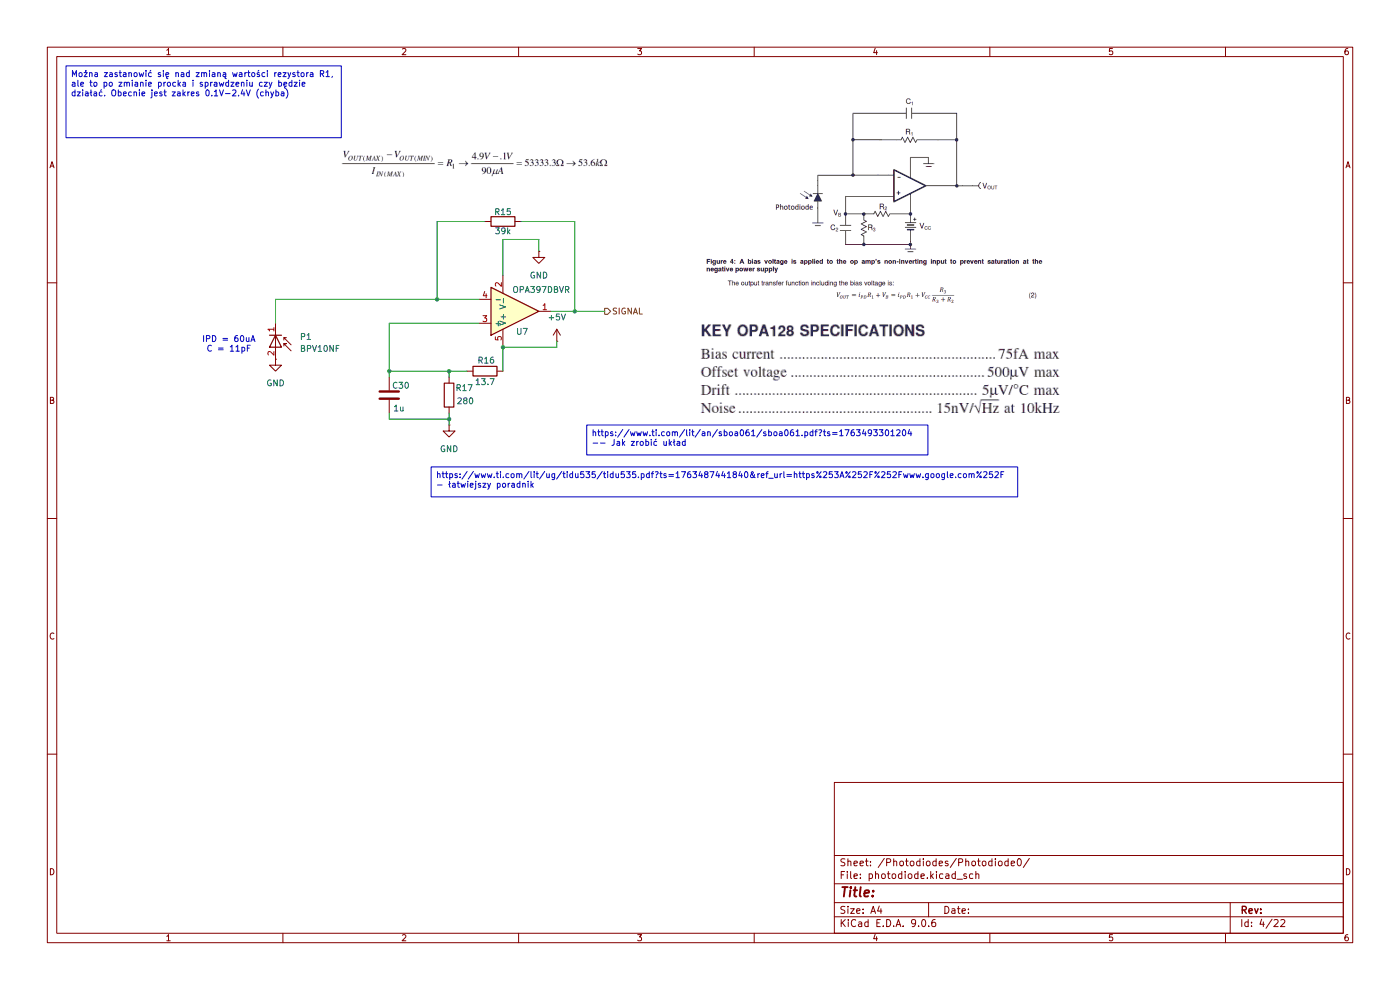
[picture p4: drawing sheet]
(kicad_sch
 (version 20250114)
 (generator "eeschema")
 (generator_version "9.0")
 (paper "A4")
 (lib_symbols
  (symbol "Device:C"
   (pin_numbers (hide yes))
   (pin_names
    (offset 0.254)) (exclude_from_sim no) (in_bom yes) (on_board yes)
   (property "Reference" "C" (at 0.635 2.54 0) (effects (font (size 1.27 1.27)) (justify left)))
   (property "Value" "C" (at 0.635 -2.54 0) (effects (font (size 1.27 1.27)) (justify left)))
   (property "Footprint" "" (at 0.9652 -3.81 0) (effects (font (size 1.27 1.27)) (hide yes)))
   (property "Datasheet" "~" (at 0 0 0) (effects (font (size 1.27 1.27)) (hide yes)))
   (property "Description" "Unpolarized capacitor" (at 0 0 0) (effects (font (size 1.27 1.27)) (hide yes)))
   (symbol "C_0_1"
    (polyline (pts (xy -2.032 0.762) (xy 2.032 0.762)) (stroke (width 0.508) (type default)) (fill (type none)))
    (polyline (pts (xy -2.032 -0.762) (xy 2.032 -0.762)) (stroke (width 0.508) (type default)) (fill (type none))))
   (symbol "C_1_1"
    (pin passive line (at 0 3.81 270) (length 2.794) (name "~" (effects (font (size 1.27 1.27)))) (number "1" (effects (font (size 1.27 1.27)))))
    (pin passive line (at 0 -3.81 90) (length 2.794) (name "~" (effects (font (size 1.27 1.27)))) (number "2" (effects (font (size 1.27 1.27))))))
   (embedded_fonts no))
  (symbol "Device:R"
   (pin_numbers (hide yes))
   (pin_names
    (offset 0)) (exclude_from_sim no) (in_bom yes) (on_board yes)
   (property "Reference" "R" (at 2.032 0 90) (effects (font (size 1.27 1.27))))
   (property "Value" "R" (at 0 0 90) (effects (font (size 1.27 1.27))))
   (property "Footprint" "" (at -1.778 0 90) (effects (font (size 1.27 1.27)) (hide yes)))
   (property "Datasheet" "~" (at 0 0 0) (effects (font (size 1.27 1.27)) (hide yes)))
   (property "Description" "Resistor" (at 0 0 0) (effects (font (size 1.27 1.27)) (hide yes)))
   (symbol "R_0_1"
    (rectangle (start -1.016 -2.54) (end 1.016 2.54) (stroke (width 0.254) (type default)) (fill (type none))))
   (symbol "R_1_1"
    (pin passive line (at 0 3.81 270) (length 1.27) (name "~" (effects (font (size 1.27 1.27)))) (number "1" (effects (font (size 1.27 1.27)))))
    (pin passive line (at 0 -3.81 90) (length 1.27) (name "~" (effects (font (size 1.27 1.27)))) (number "2" (effects (font (size 1.27 1.27))))))
   (embedded_fonts no))
  (symbol "My_elemets:BPV10NF"
   (pin_names (hide yes)) (exclude_from_sim no) (in_bom yes) (on_board yes)
   (property "Reference" "P" (at 4.064 2.54 0) (effects (font (size 1.27 1.27))))
   (property "Value" "BPV10NF" (at 6.096 -2.54 0) (effects (font (size 1.27 1.27))))
   (property "Footprint" "Diode_THT:D_T-1_P2.54mm_Vertical_KathodeUp" (at 0 7.112 0) (effects (font (size 1.27 1.27)) (hide yes)))
   (property "Datasheet" "https://www.vishay.com/docs/81503/bpv10nf.pdf" (at 0 -7.112 0) (effects (font (size 1.27 1.27)) (hide yes)))
   (property "Description" "BPV10NF is a PIN photodiode with high speed and high sensitivity in black, T-1¾ plastic package with daylight blocking filter. Filter bandwidth is matched with 850 nm to 950 nm IR emitters." (at 0 -4.064 0) (effects (font (size 1.27 1.27)) (hide yes)))
   (symbol "BPV10NF_0_1"
    (polyline (pts (xy -1.27 1.27) (xy -1.27 -1.27)) (stroke (width 0.254) (type default)) (fill (type none)))
    (polyline (pts (xy -0.762 1.778) (xy -0.254 1.778)) (stroke (width 0) (type default)) (fill (type none)))
    (polyline (pts (xy 0.762 3.302) (xy -0.762 1.778) (xy -0.762 2.286)) (stroke (width 0) (type default)) (fill (type none)))
    (polyline (pts (xy 1.27 0) (xy -1.27 0)) (stroke (width 0) (type default)) (fill (type none)))
    (polyline (pts (xy 1.27 -1.27) (xy 1.27 1.27) (xy -1.27 0) (xy 1.27 -1.27)) (stroke (width 0.254) (type default)) (fill (type none)))
    (polyline (pts (xy 2.032 3.302) (xy 0.508 1.778) (xy 0.508 2.286) (xy 0.508 1.778) (xy 1.016 1.778)) (stroke (width 0) (type default)) (fill (type none))))
   (symbol "BPV10NF_1_1"
    (pin passive line (at -3.81 0 0) (length 2.54) (name "K" (effects (font (size 1.27 1.27)))) (number "1" (effects (font (size 1.27 1.27)))))
    (pin passive line (at 3.81 0 180) (length 2.54) (name "A" (effects (font (size 1.27 1.27)))) (number "2" (effects (font (size 1.27 1.27))))))
   (embedded_fonts no))
  (symbol "My_elemets:OPA397DBVR" (exclude_from_sim no) (in_bom yes) (on_board yes)
   (property "Reference" "U" (at 0.762 4.826 0) (effects (font (size 1.27 1.27))))
   (property "Value" "OPA397DBVR" (at 6.096 -5.842 0) (effects (font (size 1.27 1.27))))
   (property "Footprint" "Package_TO_SOT_SMD:SOT-23-5" (at 0 8.128 0) (effects (font (size 1.27 1.27)) (hide yes)))
   (property "Datasheet" "https://www.ti.com/lit/ds/symlink/opa397.pdf?ts=1764800251304" (at -0.254 12.446 0) (effects (font (size 1.27 1.27)) (hide yes)))
   (property "Description" "OPAx397 Precision, Low-Offset-Voltage, Low-Noise, Low-Input-Bias-Current, Rail-to-Rail I/O, e-trim™ Operational Amplifiers" (at 0 -16.51 0) (effects (font (size 1.27 1.27)) (hide yes)))
   (symbol "OPA397DBVR_0_1"
    (polyline (pts (xy -3.81 5.08) (xy 6.35 0) (xy -3.81 -5.08) (xy -3.81 5.08)) (stroke (width 0.254) (type default)) (fill (type background)))
    (pin power_in line (at -1.27 7.62 270) (length 3.81) (name "V+" (effects (font (size 1.27 1.27)))) (number "5" (effects (font (size 1.27 1.27)))))
    (pin power_in line (at -1.27 -7.62 90) (length 3.81) (name "V-" (effects (font (size 1.27 1.27)))) (number "2" (effects (font (size 1.27 1.27))))))
   (symbol "OPA397DBVR_1_1"
    (pin input line (at -6.35 2.54 0) (length 2.54) (name "+" (effects (font (size 1.27 1.27)))) (number "3" (effects (font (size 1.27 1.27)))))
    (pin input line (at -6.35 -2.54 0) (length 2.54) (name "-" (effects (font (size 1.27 1.27)))) (number "4" (effects (font (size 1.27 1.27)))))
    (pin output line (at 8.89 0 180) (length 2.54) (name "~" (effects (font (size 1.27 1.27)))) (number "1" (effects (font (size 1.27 1.27))))))
   (embedded_fonts no))
  (symbol "power:+5V"
   (power)
   (pin_numbers (hide yes))
   (pin_names
    (offset 0) (hide yes)) (exclude_from_sim no) (in_bom yes) (on_board yes)
   (property "Reference" "#PWR" (at 0 -3.81 0) (effects (font (size 1.27 1.27)) (hide yes)))
   (property "Value" "+5V" (at 0 3.556 0) (effects (font (size 1.27 1.27))))
   (property "Footprint" "" (at 0 0 0) (effects (font (size 1.27 1.27)) (hide yes)))
   (property "Datasheet" "" (at 0 0 0) (effects (font (size 1.27 1.27)) (hide yes)))
   (property "Description" "Power symbol creates a global label with name \"+5V\"" (at 0 0 0) (effects (font (size 1.27 1.27)) (hide yes)))
   (symbol "+5V_0_1"
    (polyline (pts (xy -0.762 1.27) (xy 0 2.54)) (stroke (width 0) (type default)) (fill (type none)))
    (polyline (pts (xy 0 2.54) (xy 0.762 1.27)) (stroke (width 0) (type default)) (fill (type none)))
    (polyline (pts (xy 0 0) (xy 0 2.54)) (stroke (width 0) (type default)) (fill (type none))))
   (symbol "+5V_1_1"
    (pin power_in line (at 0 0 90) (length 0) (name "~" (effects (font (size 1.27 1.27)))) (number "1" (effects (font (size 1.27 1.27))))))
   (embedded_fonts no))
  (symbol "power:GND"
   (power)
   (pin_numbers (hide yes))
   (pin_names
    (offset 0) (hide yes)) (exclude_from_sim no) (in_bom yes) (on_board yes)
   (property "Reference" "#PWR" (at 0 -6.35 0) (effects (font (size 1.27 1.27)) (hide yes)))
   (property "Value" "GND" (at 0 -3.81 0) (effects (font (size 1.27 1.27))))
   (property "Footprint" "" (at 0 0 0) (effects (font (size 1.27 1.27)) (hide yes)))
   (property "Datasheet" "" (at 0 0 0) (effects (font (size 1.27 1.27)) (hide yes)))
   (property "Description" "Power symbol creates a global label with name \"GND\" , ground" (at 0 0 0) (effects (font (size 1.27 1.27)) (hide yes)))
   (symbol "GND_0_1"
    (polyline (pts (xy 0 0) (xy 0 -1.27) (xy 1.27 -1.27) (xy 0 -2.54) (xy -1.27 -1.27) (xy 0 -1.27)) (stroke (width 0) (type default)) (fill (type none))))
   (symbol "GND_1_1"
    (pin power_in line (at 0 0 270) (length 0) (name "~" (effects (font (size 1.27 1.27)))) (number "1" (effects (font (size 1.27 1.27))))))
   (embedded_fonts no)))
 (text "IPD = 60uA\nC = 11pF"
  (exclude_from_sim no)
  (at 48.514 73.152 0)
  (effects (font (size 1.27 1.27))))
 (text_box "https://www.ti.com/lit/ug/tidu535/tidu535.pdf?ts=1763487441840&ref_url=https%253A%252F%252Fwww.google.com%252F - łatwiejszy poradnik"
  (exclude_from_sim no)
  (at 91.44 99.06 0)
  (size 124.46 6.35)
  (margins 0.9525 0.9525 0.9525 0.9525)
  (stroke (width 0) (type solid))
  (fill (type none))
  (effects (font (size 1.27 1.27)) (justify left top)))
 (text_box "https://www.ti.com/lit/an/sboa061/sboa061.pdf?ts=1763493301204 -- Jak zrobić układ\n"
  (exclude_from_sim no)
  (at 124.46 90.17 0)
  (size 72.39 6.35)
  (margins 0.9525 0.9525 0.9525 0.9525)
  (stroke (width 0) (type solid))
  (fill (type none))
  (effects (font (size 1.27 1.27)) (justify left top)))
 (text_box "Można zastanowić się nad zmianą wartości rezystora R1, ale to po zmianie procka i sprawdzeniu czy będzie działać. Obecnie jest zakres 0.1V-2.4V (chyba)"
  (exclude_from_sim no)
  (at 13.97 13.97 0)
  (size 58.42 15.24)
  (margins 0.9525 0.9525 0.9525 0.9525)
  (stroke (width 0) (type solid))
  (fill (type none))
  (effects (font (size 1.27 1.27)) (justify left top)))
 (junction
  (at 95.25 78.74)
  (diameter 0)
  (color 0 0 0 0))
 (junction
  (at 95.25 88.9)
  (diameter 0)
  (color 0 0 0 0))
 (junction
  (at 92.71 63.5)
  (diameter 0)
  (color 0 0 0 0))
 (junction
  (at 121.92 66.04)
  (diameter 0)
  (color 0 0 0 0))
 (junction
  (at 82.55 78.74)
  (diameter 0)
  (color 0 0 0 0))
 (junction
  (at 106.68 73.66)
  (diameter 0)
  (color 0 0 0 0))
 (wire
  (pts (xy 92.71 63.5) (xy 101.6 63.5))
  (stroke (width 0) (type default)))
 (wire
  (pts (xy 95.25 78.74) (xy 95.25 80.01))
  (stroke (width 0) (type default)))
 (wire
  (pts (xy 95.25 78.74) (xy 82.55 78.74))
  (stroke (width 0) (type default)))
 (wire
  (pts (xy 121.92 66.04) (xy 116.84 66.04))
  (stroke (width 0) (type default)))
 (wire
  (pts (xy 95.25 88.9) (xy 95.25 87.63))
  (stroke (width 0) (type default)))
 (wire
  (pts (xy 106.68 73.66) (xy 118.11 73.66))
  (stroke (width 0) (type default)))
 (wire
  (pts (xy 58.42 63.5) (xy 92.71 63.5))
  (stroke (width 0) (type default)))
 (wire
  (pts (xy 95.25 90.17) (xy 95.25 88.9))
  (stroke (width 0) (type default)))
 (wire
  (pts (xy 82.55 88.9) (xy 95.25 88.9))
  (stroke (width 0) (type default)))
 (wire
  (pts (xy 82.55 68.58) (xy 101.6 68.58))
  (stroke (width 0) (type default)))
 (wire
  (pts (xy 82.55 80.01) (xy 82.55 78.74))
  (stroke (width 0) (type default)))
 (wire
  (pts (xy 118.11 72.39) (xy 118.11 73.66))
  (stroke (width 0) (type default)))
 (wire
  (pts (xy 128.27 66.04) (xy 121.92 66.04))
  (stroke (width 0) (type default)))
 (wire
  (pts (xy 82.55 87.63) (xy 82.55 88.9))
  (stroke (width 0) (type default)))
 (wire
  (pts (xy 106.68 50.8) (xy 106.68 58.42))
  (stroke (width 0) (type default)))
 (wire
  (pts (xy 102.87 46.99) (xy 92.71 46.99))
  (stroke (width 0) (type default)))
 (wire
  (pts (xy 114.3 50.8) (xy 106.68 50.8))
  (stroke (width 0) (type default)))
 (wire
  (pts (xy 92.71 46.99) (xy 92.71 63.5))
  (stroke (width 0) (type default)))
 (wire
  (pts (xy 121.92 46.99) (xy 121.92 66.04))
  (stroke (width 0) (type default)))
 (wire
  (pts (xy 110.49 46.99) (xy 121.92 46.99))
  (stroke (width 0) (type default)))
 (wire
  (pts (xy 99.06 78.74) (xy 95.25 78.74))
  (stroke (width 0) (type default)))
 (wire
  (pts (xy 82.55 78.74) (xy 82.55 68.58))
  (stroke (width 0) (type default)))
 (wire
  (pts (xy 114.3 50.8) (xy 114.3 53.34))
  (stroke (width 0) (type default)))
 (wire
  (pts (xy 58.42 68.58) (xy 58.42 63.5))
  (stroke (width 0) (type default)))
 (wire
  (pts (xy 106.68 73.66) (xy 106.68 78.74))
  (stroke (width 0) (type default)))
 (image
  (at 101.6 34.29)
  (scale 1.44752)
  (data))
 (image
  (at 185.42 43.18)
  (data))
 (image
  (at 187.96 78.74)
  (scale 2.24361)
  (data))
 (hierarchical_label "SIGNAL"
  (shape output)
  (at 128.27 66.04 0)
  (effects (font (size 1.27 1.27)) (justify left)))
 (symbol
  (lib_id "Device:C")
  (at 82.55 83.82 0)
  (unit 1)
  (exclude_from_sim no)
  (in_bom yes)
  (on_board yes)
  (dnp no)
  (property "Reference" "C30" (at 83.058 81.788 0) (effects (font (size 1.27 1.27)) (justify left)))
  (property "Value" "1u" (at 83.312 86.614 0) (effects (font (size 1.27 1.27)) (justify left)))
  (property "Footprint" "Capacitor_SMD:C_0805_2012Metric_Pad1.18x1.45mm_HandSolder" (at 83.5152 87.63 0) (effects (font (size 1.27 1.27)) (hide yes)))
  (property "Datasheet" "~" (at 82.55 83.82 0) (effects (font (size 1.27 1.27)) (hide yes)))
  (property "Description" "Unpolarized capacitor" (at 82.55 83.82 0) (effects (font (size 1.27 1.27)) (hide yes)))
  (pin "2")
  (pin "1")
  (instances (project "uMule_board" (path "" (reference "C44") (unit 1)) (path "" (reference "C32") (unit 1)) (path "" (reference "C37") (unit 1)) (path "" (reference "C42") (unit 1)) (path "" (reference "C38") (unit 1)) (path "" (reference "C31") (unit 1)) (path "" (reference "C34") (unit 1)) (path "" (reference "C36") (unit 1)) (path "" (reference "C43") (unit 1)) (path "" (reference "C39") (unit 1)) (path "" (reference "C40") (unit 1)) (path "" (reference "C45") (unit 1)) (path "" (reference "C35") (unit 1)) (path "" (reference "C30") (unit 1)) (path "" (reference "C41") (unit 1)) (path "" (reference "C33") (unit 1)))))
 (symbol
  (lib_id "My_elemets:OPA397DBVR")
  (at 107.95 66.04 0)
  (mirror x)
  (unit 1)
  (exclude_from_sim no)
  (in_bom yes)
  (on_board yes)
  (dnp no)
  (property "Reference" "U7" (at 110.744 70.358 0) (effects (font (size 1.27 1.27))))
  (property "Value" "OPA397DBVR" (at 114.808 61.468 0) (effects (font (size 1.27 1.27))))
  (property "Footprint" "Package_TO_SOT_SMD:SOT-23-5" (at 107.95 74.168 0) (effects (font (size 1.27 1.27)) (hide yes)))
  (property "Datasheet" "https://www.ti.com/lit/ds/symlink/opa397.pdf?ts=1764800251304" (at 107.696 78.486 0) (effects (font (size 1.27 1.27)) (hide yes)))
  (property "Description" "OPAx397 Precision, Low-Offset-Voltage, Low-Noise, Low-Input-Bias-Current, Rail-to-Rail I/O, e-trim™ Operational Amplifiers" (at 107.95 49.53 0) (effects (font (size 1.27 1.27)) (hide yes)))
  (pin "2")
  (pin "3")
  (pin "5")
  (pin "1")
  (pin "4")
  (instances (project "uMule_board" (path "" (reference "U21") (unit 1)) (path "" (reference "U9") (unit 1)) (path "" (reference "U14") (unit 1)) (path "" (reference "U19") (unit 1)) (path "" (reference "U15") (unit 1)) (path "" (reference "U8") (unit 1)) (path "" (reference "U11") (unit 1)) (path "" (reference "U13") (unit 1)) (path "" (reference "U20") (unit 1)) (path "" (reference "U16") (unit 1)) (path "" (reference "U17") (unit 1)) (path "" (reference "U22") (unit 1)) (path "" (reference "U12") (unit 1)) (path "" (reference "U7") (unit 1)) (path "" (reference "U18") (unit 1)) (path "" (reference "U10") (unit 1)))))
 (symbol
  (lib_id "power:GND")
  (at 114.3 53.34 0)
  (unit 1)
  (exclude_from_sim no)
  (in_bom yes)
  (on_board yes)
  (dnp no)
  (fields_autoplaced yes)
  (property "Reference" "#PWR040" (at 114.3 59.69 0) (effects (font (size 1.27 1.27)) (hide yes)))
  (property "Value" "GND" (at 114.3 58.42 0) (effects (font (size 1.27 1.27))))
  (property "Footprint" "" (at 114.3 53.34 0) (effects (font (size 1.27 1.27)) (hide yes)))
  (property "Datasheet" "" (at 114.3 53.34 0) (effects (font (size 1.27 1.27)) (hide yes)))
  (property "Description" "Power symbol creates a global label with name \"GND\" , ground" (at 114.3 53.34 0) (effects (font (size 1.27 1.27)) (hide yes)))
  (pin "1")
  (instances (project "uMule_board" (path "" (reference "#PWR096") (unit 1)) (path "" (reference "#PWR048") (unit 1)) (path "" (reference "#PWR068") (unit 1)) (path "" (reference "#PWR088") (unit 1)) (path "" (reference "#PWR072") (unit 1)) (path "" (reference "#PWR044") (unit 1)) (path "" (reference "#PWR056") (unit 1)) (path "" (reference "#PWR064") (unit 1)) (path "" (reference "#PWR092") (unit 1)) (path "" (reference "#PWR076") (unit 1)) (path "" (reference "#PWR080") (unit 1)) (path "" (reference "#PWR0100") (unit 1)) (path "" (reference "#PWR060") (unit 1)) (path "" (reference "#PWR040") (unit 1)) (path "" (reference "#PWR084") (unit 1)) (path "" (reference "#PWR052") (unit 1)))))
 (symbol
  (lib_id "My_elemets:BPV10NF")
  (at 58.42 72.39 270)
  (unit 1)
  (exclude_from_sim no)
  (in_bom yes)
  (on_board yes)
  (dnp no)
  (fields_autoplaced yes)
  (property "Reference" "P1" (at 63.5 71.4374 90) (effects (font (size 1.27 1.27)) (justify left)))
  (property "Value" "BPV10NF" (at 63.5 73.9774 90) (effects (font (size 1.27 1.27)) (justify left)))
  (property "Footprint" "Diode_THT:D_T-1_P2.54mm_Vertical_KathodeUp" (at 65.532 72.39 0) (effects (font (size 1.27 1.27)) (hide yes)))
  (property "Datasheet" "https://www.vishay.com/docs/81503/bpv10nf.pdf" (at 51.308 72.39 0) (effects (font (size 1.27 1.27)) (hide yes)))
  (property "Description" "BPV10NF is a PIN photodiode with high speed and high sensitivity in black, T-1¾ plastic package with daylight blocking filter. Filter bandwidth is matched with 850 nm to 950 nm IR emitters." (at 54.356 72.39 0) (effects (font (size 1.27 1.27)) (hide yes)))
  (pin "2")
  (pin "1")
  (instances (project "uMule_board" (path "" (reference "P15") (unit 1)) (path "" (reference "P3") (unit 1)) (path "" (reference "P8") (unit 1)) (path "" (reference "P13") (unit 1)) (path "" (reference "P9") (unit 1)) (path "" (reference "P2") (unit 1)) (path "" (reference "P5") (unit 1)) (path "" (reference "P7") (unit 1)) (path "" (reference "P14") (unit 1)) (path "" (reference "P10") (unit 1)) (path "" (reference "P11") (unit 1)) (path "" (reference "P16") (unit 1)) (path "" (reference "P6") (unit 1)) (path "" (reference "P1") (unit 1)) (path "" (reference "P12") (unit 1)) (path "" (reference "P4") (unit 1)))))
 (symbol
  (lib_id "power:GND")
  (at 58.42 76.2 0)
  (unit 1)
  (exclude_from_sim no)
  (in_bom yes)
  (on_board yes)
  (dnp no)
  (fields_autoplaced yes)
  (property "Reference" "#PWR042" (at 58.42 82.55 0) (effects (font (size 1.27 1.27)) (hide yes)))
  (property "Value" "GND" (at 58.42 81.28 0) (effects (font (size 1.27 1.27))))
  (property "Footprint" "" (at 58.42 76.2 0) (effects (font (size 1.27 1.27)) (hide yes)))
  (property "Datasheet" "" (at 58.42 76.2 0) (effects (font (size 1.27 1.27)) (hide yes)))
  (property "Description" "Power symbol creates a global label with name \"GND\" , ground" (at 58.42 76.2 0) (effects (font (size 1.27 1.27)) (hide yes)))
  (pin "1")
  (instances (project "uMule_board" (path "" (reference "#PWR098") (unit 1)) (path "" (reference "#PWR050") (unit 1)) (path "" (reference "#PWR070") (unit 1)) (path "" (reference "#PWR090") (unit 1)) (path "" (reference "#PWR074") (unit 1)) (path "" (reference "#PWR046") (unit 1)) (path "" (reference "#PWR058") (unit 1)) (path "" (reference "#PWR066") (unit 1)) (path "" (reference "#PWR094") (unit 1)) (path "" (reference "#PWR078") (unit 1)) (path "" (reference "#PWR082") (unit 1)) (path "" (reference "#PWR0102") (unit 1)) (path "" (reference "#PWR062") (unit 1)) (path "" (reference "#PWR042") (unit 1)) (path "" (reference "#PWR086") (unit 1)) (path "" (reference "#PWR054") (unit 1)))))
 (symbol
  (lib_id "Device:R")
  (at 102.87 78.74 90)
  (unit 1)
  (exclude_from_sim no)
  (in_bom yes)
  (on_board yes)
  (dnp no)
  (property "Reference" "R16" (at 103.124 76.454 90) (effects (font (size 1.27 1.27))))
  (property "Value" "13.7" (at 102.87 81.026 90) (effects (font (size 1.27 1.27))))
  (property "Footprint" "Resistor_SMD:R_0603_1608Metric_Pad0.98x0.95mm_HandSolder" (at 102.87 80.518 90) (effects (font (size 1.27 1.27)) (hide yes)))
  (property "Datasheet" "~" (at 102.87 78.74 0) (effects (font (size 1.27 1.27)) (hide yes)))
  (property "Description" "Resistor" (at 102.87 78.74 0) (effects (font (size 1.27 1.27)) (hide yes)))
  (pin "1")
  (pin "2")
  (instances (project "uMule_board" (path "" (reference "R58") (unit 1)) (path "" (reference "R22") (unit 1)) (path "" (reference "R37") (unit 1)) (path "" (reference "R52") (unit 1)) (path "" (reference "R40") (unit 1)) (path "" (reference "R19") (unit 1)) (path "" (reference "R28") (unit 1)) (path "" (reference "R34") (unit 1)) (path "" (reference "R55") (unit 1)) (path "" (reference "R43") (unit 1)) (path "" (reference "R46") (unit 1)) (path "" (reference "R61") (unit 1)) (path "" (reference "R31") (unit 1)) (path "" (reference "R16") (unit 1)) (path "" (reference "R49") (unit 1)) (path "" (reference "R25") (unit 1)))))
 (symbol
  (lib_id "power:+5V")
  (at 118.11 72.39 0)
  (unit 1)
  (exclude_from_sim no)
  (in_bom yes)
  (on_board yes)
  (dnp no)
  (fields_autoplaced yes)
  (property "Reference" "#PWR041" (at 118.11 76.2 0) (effects (font (size 1.27 1.27)) (hide yes)))
  (property "Value" "+5V" (at 118.11 67.31 0) (effects (font (size 1.27 1.27))))
  (property "Footprint" "" (at 118.11 72.39 0) (effects (font (size 1.27 1.27)) (hide yes)))
  (property "Datasheet" "" (at 118.11 72.39 0) (effects (font (size 1.27 1.27)) (hide yes)))
  (property "Description" "Power symbol creates a global label with name \"+5V\"" (at 118.11 72.39 0) (effects (font (size 1.27 1.27)) (hide yes)))
  (pin "1")
  (instances (project "uMule_board" (path "" (reference "#PWR097") (unit 1)) (path "" (reference "#PWR049") (unit 1)) (path "" (reference "#PWR069") (unit 1)) (path "" (reference "#PWR089") (unit 1)) (path "" (reference "#PWR073") (unit 1)) (path "" (reference "#PWR045") (unit 1)) (path "" (reference "#PWR057") (unit 1)) (path "" (reference "#PWR065") (unit 1)) (path "" (reference "#PWR093") (unit 1)) (path "" (reference "#PWR077") (unit 1)) (path "" (reference "#PWR081") (unit 1)) (path "" (reference "#PWR0101") (unit 1)) (path "" (reference "#PWR061") (unit 1)) (path "" (reference "#PWR041") (unit 1)) (path "" (reference "#PWR085") (unit 1)) (path "" (reference "#PWR053") (unit 1)))))
 (symbol
  (lib_id "Device:R")
  (at 106.68 46.99 90)
  (unit 1)
  (exclude_from_sim no)
  (in_bom yes)
  (on_board yes)
  (dnp no)
  (property "Reference" "R15" (at 106.68 44.958 90) (effects (font (size 1.27 1.27))))
  (property "Value" "39k" (at 106.68 49.022 90) (effects (font (size 1.27 1.27))))
  (property "Footprint" "" (at 106.68 48.768 90) (effects (font (size 1.27 1.27)) (hide yes)))
  (property "Datasheet" "~" (at 106.68 46.99 0) (effects (font (size 1.27 1.27)) (hide yes)))
  (property "Description" "Resistor" (at 106.68 46.99 0) (effects (font (size 1.27 1.27)) (hide yes)))
  (pin "1")
  (pin "2")
  (instances (project "uMule_board" (path "" (reference "R57") (unit 1)) (path "" (reference "R21") (unit 1)) (path "" (reference "R36") (unit 1)) (path "" (reference "R51") (unit 1)) (path "" (reference "R39") (unit 1)) (path "" (reference "R18") (unit 1)) (path "" (reference "R27") (unit 1)) (path "" (reference "R33") (unit 1)) (path "" (reference "R54") (unit 1)) (path "" (reference "R42") (unit 1)) (path "" (reference "R45") (unit 1)) (path "" (reference "R60") (unit 1)) (path "" (reference "R30") (unit 1)) (path "" (reference "R15") (unit 1)) (path "" (reference "R48") (unit 1)) (path "" (reference "R24") (unit 1)))))
 (symbol
  (lib_id "power:GND")
  (at 95.25 90.17 0)
  (unit 1)
  (exclude_from_sim no)
  (in_bom yes)
  (on_board yes)
  (dnp no)
  (fields_autoplaced yes)
  (property "Reference" "#PWR043" (at 95.25 96.52 0) (effects (font (size 1.27 1.27)) (hide yes)))
  (property "Value" "GND" (at 95.25 95.25 0) (effects (font (size 1.27 1.27))))
  (property "Footprint" "" (at 95.25 90.17 0) (effects (font (size 1.27 1.27)) (hide yes)))
  (property "Datasheet" "" (at 95.25 90.17 0) (effects (font (size 1.27 1.27)) (hide yes)))
  (property "Description" "Power symbol creates a global label with name \"GND\" , ground" (at 95.25 90.17 0) (effects (font (size 1.27 1.27)) (hide yes)))
  (pin "1")
  (instances (project "uMule_board" (path "" (reference "#PWR099") (unit 1)) (path "" (reference "#PWR051") (unit 1)) (path "" (reference "#PWR071") (unit 1)) (path "" (reference "#PWR091") (unit 1)) (path "" (reference "#PWR075") (unit 1)) (path "" (reference "#PWR047") (unit 1)) (path "" (reference "#PWR059") (unit 1)) (path "" (reference "#PWR067") (unit 1)) (path "" (reference "#PWR095") (unit 1)) (path "" (reference "#PWR079") (unit 1)) (path "" (reference "#PWR083") (unit 1)) (path "" (reference "#PWR0103") (unit 1)) (path "" (reference "#PWR063") (unit 1)) (path "" (reference "#PWR043") (unit 1)) (path "" (reference "#PWR087") (unit 1)) (path "" (reference "#PWR055") (unit 1)))))
 (symbol
  (lib_id "Device:R")
  (at 95.25 83.82 180)
  (unit 1)
  (exclude_from_sim no)
  (in_bom yes)
  (on_board yes)
  (dnp no)
  (property "Reference" "R17" (at 96.52 82.296 0) (effects (font (size 1.27 1.27)) (justify right)))
  (property "Value" "280" (at 96.774 85.09 0) (effects (font (size 1.27 1.27)) (justify right)))
  (property "Footprint" "Resistor_SMD:R_0603_1608Metric_Pad0.98x0.95mm_HandSolder" (at 97.028 83.82 90) (effects (font (size 1.27 1.27)) (hide yes)))
  (property "Datasheet" "~" (at 95.25 83.82 0) (effects (font (size 1.27 1.27)) (hide yes)))
  (property "Description" "Resistor" (at 95.25 83.82 0) (effects (font (size 1.27 1.27)) (hide yes)))
  (pin "1")
  (pin "2")
  (instances (project "uMule_board" (path "" (reference "R59") (unit 1)) (path "" (reference "R23") (unit 1)) (path "" (reference "R38") (unit 1)) (path "" (reference "R53") (unit 1)) (path "" (reference "R41") (unit 1)) (path "" (reference "R20") (unit 1)) (path "" (reference "R29") (unit 1)) (path "" (reference "R35") (unit 1)) (path "" (reference "R56") (unit 1)) (path "" (reference "R44") (unit 1)) (path "" (reference "R47") (unit 1)) (path "" (reference "R62") (unit 1)) (path "" (reference "R32") (unit 1)) (path "" (reference "R17") (unit 1)) (path "" (reference "R50") (unit 1)) (path "" (reference "R26") (unit 1))))))
